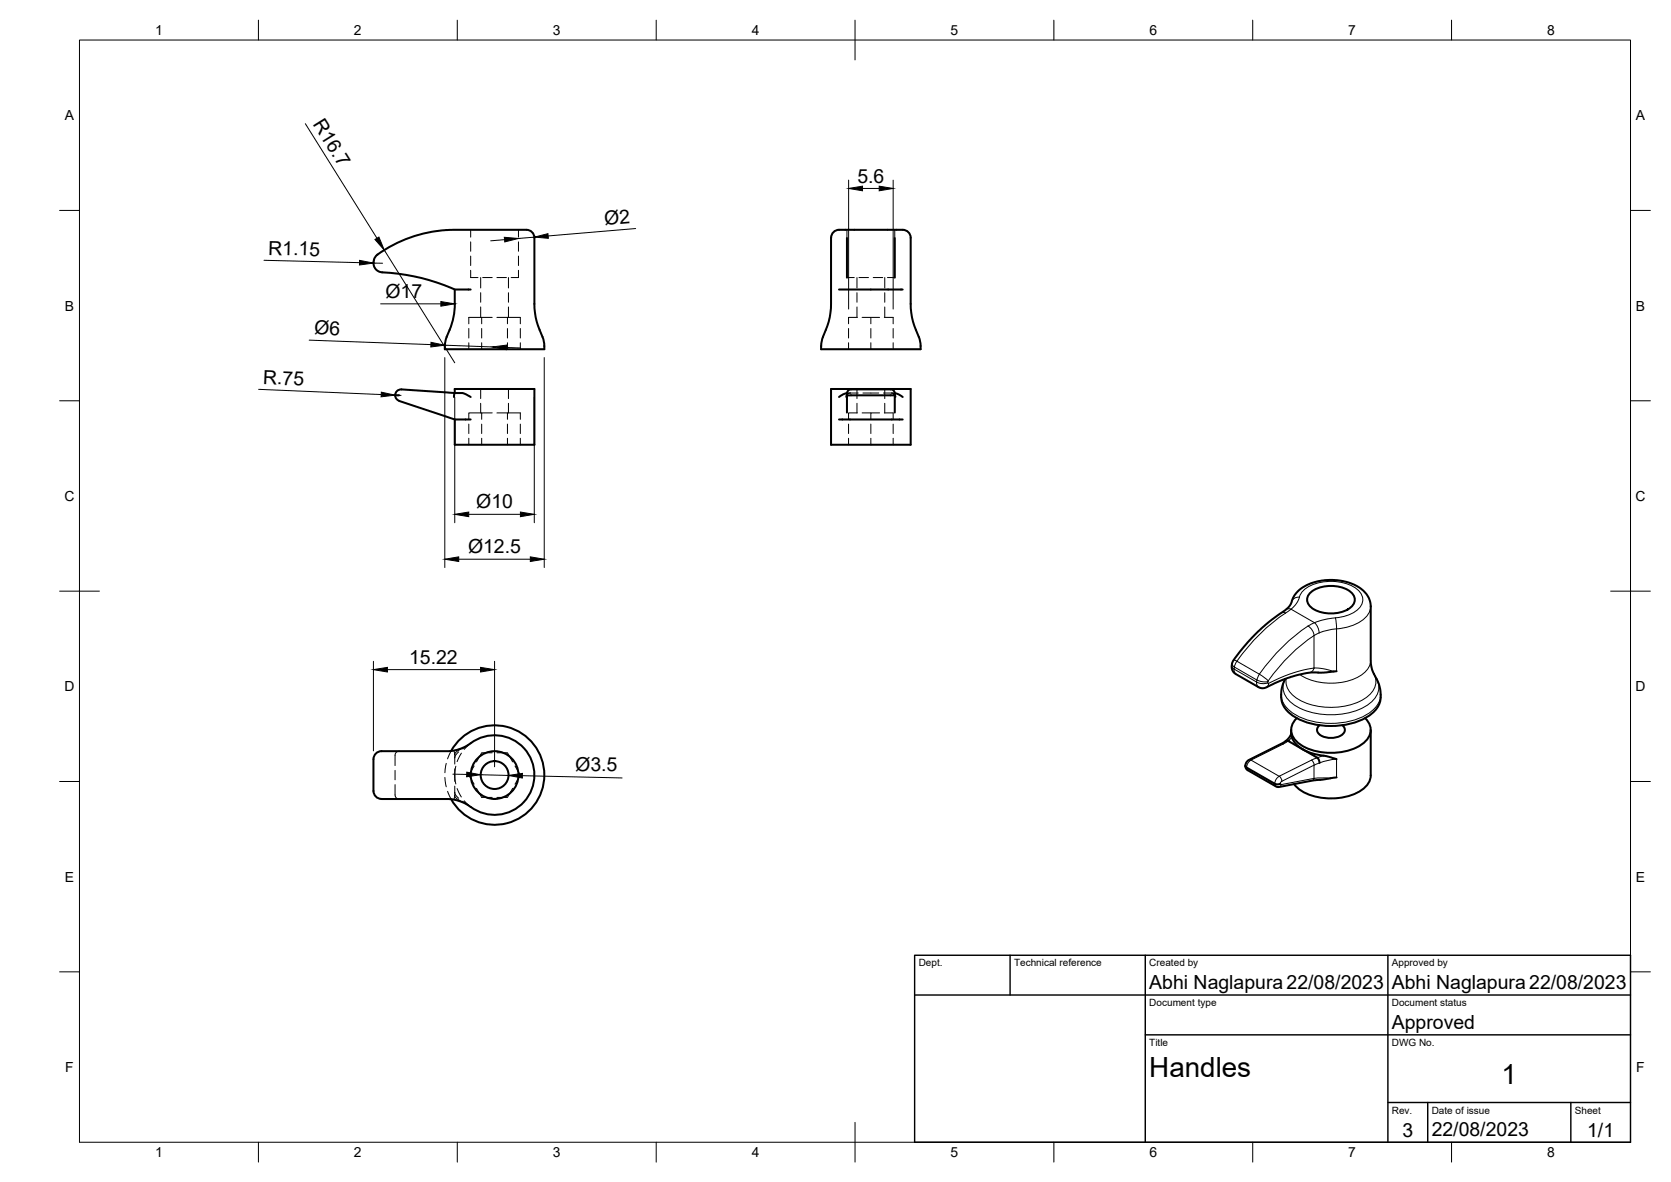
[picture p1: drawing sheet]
<svg xmlns="http://www.w3.org/2000/svg" width="420mm" height="297mm" viewBox="0 0 420 297" stroke-linecap="round" stroke-linejoin="round" font-family="sans-serif">
<!-- layer: Visible -->
<g fill="none" stroke="#000" stroke-width=".51">
<path d="M213 59.8v10M225 59.8v10M114.3 72.8l.1 3.5a17 17 0 0 1-1.3 6.6M118.3 72.8h-3.9a51.7 51.7 0 0 0-19-4.5 2.51 2.51 0 0 1-.5-4.3 36.1 36.1 0 0 1 23-6.3h13.5a2.66 2.66 0 0 1 2.9 1.5l.1 18.3 .5 3.3 1.5 3.9M211 72.8h16M99.3 99.3h1.1M112.3 84.6l-.4 2.3M113.1 82.9l-.8 1.8M114.3 98.8v-1h20.1v14h-20.1v-6.4M114.3 98.8l-13.4-.9a1.47 1.47 0 0 0-1.5 1.1 1.47 1.47 0 0 0 1 1.7M114.3 98.8l-.2 1M114.3 98.8h2.1l1.9 1"/>
<path d="M136.4 84.6l.4 1.4 .1 1.8h-25.1v-.8M206.9 84.7l1.5-3.9 .5-3.3 .1-17.8a2.26 2.26 0 0 1 2.8-2h14.3a2.59 2.59 0 0 1 2.8 1.5l.1 18.3 .6 3.3 1.4 3.9M206.9 84.6l-.4 2.3M209 97.8h20v14h-20zM213 99.2l-.2 .6M213 98.9v.4M214 97.9h10M214 97.8a1.28 1.28 0 0 0-1.1 1l-1 .3-.9 .7M224 97.8a1.23 1.23 0 0 1 1.1 1l.9 .3 1 .7M225 98.9a.45 .45 0 0 1-.2 .5 .45 .45 0 0 1-.5-.1h-11.3v4.4M225 99.2l.1 .6M225 99.3v4.4"/>
<path d="M231 84.6l.4 1.4 .1 1.8h-25v-.8M100.4 100.8l13.9 4.6M114.3 105.4h4M211 105.4h16M329.7 148.7a8.9 8.9 0 0 1 9.9 0 2.49 2.49 0 0 1 1 2.5 2.49 2.49 0 0 1-1.7 2 9.1 9.1 0 0 1-9.2-.5 2.36 2.36 0 0 1 0-4zM335.4 168.7l-2.6 .3h-2.9l-2.6 .4-3.6 1-3.5 1.4a5.2 5.2 0 0 1-2.9 1.1l-.7-.1-6.3-3.7-.5-1v-1.4a43.4 43.4 0 0 1 13.3-13.3l.1-.1a4.9 4.9 0 0 0 2-3.1l1.2-1.7 2-1.4 2.1-.8 2.5-.5h3.1l2.3 .4 2.1 .7 2 1.3a5.4 5.4 0 0 1 2.2 4.1v14.4l.3 1.6 1.2 2.4a8.8 8.8 0 0 1 1 4.5 6.4 6.4 0 0 1-4.2 5.4 19.5 19.5 0 0 1-17.7-.6 6.5 6.5 0 0 1-2.9-7.5l.8-1.9M336.1 168.7h-.7M94.5 189.4l.9-.6h.5h17.3a11.1 11.1 0 0 0 6.1-2.7 10 10 0 0 1 13.2 2.9 10 10 0 0 1-1.5 13.3 10 10 0 0 1-13.4 0 9.5 9.5 0 0 0-5.2-1.5h-16.5a2.04 2.04 0 0 1-2-2v-8l.1-.6zM113.4 188.7a12.5 12.5 0 0 1 18.9-3.5 12.5 12.5 0 0 1 0 19.2 12.5 12.5 0 0 1-18.9-3.6M313.1 192.5l.2 .6 .4 .5 7.6 4.2 8.8-1.7 6-.7M324.6 183.4l.1 1.5a5.6 5.6 0 0 0 3.4 3.7 18.3 18.3 0 0 0 5.1 1.4l2.9 .8M324.6 184.5l-.6 1-.7 .8"/>
<path d="M326.1 180.5a3.8 3.8 0 0 0 .2 6.1 14.7 14.7 0 0 0 16.7 0 3.8 3.8 0 0 0 .2-6.1M331.8 191.7l-.2-.7-.4-.6-7.5-4.3-9.7 4.9a1.25 1.25 0 0 0-.6 1.9l7.3 4.1 .6 .1 .6-.2M331.8 182.3a1.49 1.49 0 0 0-.6 1.5 1.49 1.49 0 0 0 1.1 1.1 5.1 5.1 0 0 0 5.6-.7 1.34 1.34 0 0 0-.4-1.9M344.7 183.4v11.5a5.9 5.9 0 0 1-4.6 4.8 15.3 15.3 0 0 1-13.5-1.4l-1.2-1.3"/>
<circle cx="124.4" cy="194.8" r="3.5"/>
<circle cx="124.4" cy="194.8" r="6"/>
</g>
<!-- layer: Hidden -->
<g fill="none" stroke="#000" stroke-width=".25">
<path d="M118.3 57.7v1.9M130.4 57.7v1.9M213 57.7v2.1M225 57.7v2.1M118.3 67.9v1.9h1.9M118.3 60.8v2.3M118.3 64.4v2.3M120.9 69.8v2.6M120.9 73.6v2.4M120.9 77.1v2.7M121.1 79.8h2.7M121.4 69.8h2.4"/>
<path d="M124.9 69.8h2.4M124.9 79.8h2.7M127.8 69.8v2.6M127.8 73.6v2.4M127.8 77.1v2.7M130.4 67.9v1.9h-1.9M130.4 60.8v2.3M130.4 64.4v2.3M213 69.8h1.8M215.5 69.8v2.6M215.5 73.6v2.4M215.5 77.1v2.7"/>
<path d="M215.6 79.8h-2.2v1.6M216 69.8h2.4M216.8 79.8h4.4M219 79.8v1.6M219.6 69.8h2.4M222.4 79.8h2.2v1.6M222.5 69.8v2.6M222.5 73.6v2.4M222.5 77.1v2.7M223.1 69.8h1.9M99.3 99.3h1.1M117.9 81.4v-1.6h3.2v1.6"/>
<path d="M117.9 82.6v2.3M117.9 86.1v1.7M120.9 97.8v2.4M121.1 82.6v2.3M121.1 86.1v1.7M127.6 81.4v-1.6h3.2v1.6M127.6 82.6v2.3M127.6 86.1v1.7M127.8 97.8v2.4M130.8 82.6v2.3M130.8 86.1v1.7M213.4 82.6v2.3"/>
<path d="M213.4 86.1v1.7M213.4 98.8l-.3 .4-.1 .4M213.8 98.8h-.8M213.8 98.8l-.5 .1-.3 .3M213.8 98.8h2M215.5 97.8v2.4M217 98.8h4M219 82.6v2.3M219 86.1v1.7M222.1 98.8h2M222.5 97.8v2.4M224.1 98.8l.5 .1 .4 .3"/>
<path d="M224.2 98.8h.8M224.5 98.8l.4 .4 .1 .4M224.6 82.6v2.3M224.6 86.1v1.7M117.9 106.6v2.4M117.9 110.1v1.7M120.9 101.4v2.4M121.1 103.8h-3.2v1.6M121.1 106.6v2.4M121.1 110.1v1.7M123.8 103.8h-2.7v1.6M124.9 103.8h2.7"/>
<path d="M127.6 105.4v-1.6h3.2v1.6M127.6 106.6v2.4M127.6 110.1v1.7M127.8 101.4v2.4M130.8 106.6v2.4M130.8 110.1v1.7M213.4 106.6v2.4M213.4 110.1v1.7M215.5 101.4v2.4M215.6 103.8h-2.2v1.6M216.8 103.8h2.2M219 106.6v2.4"/>
<path d="M219 110.1v1.7M221.2 103.8h-2.2v1.6M222.4 103.8h2.2v1.6M222.5 101.4v2.4M224.6 106.6v2.4M224.6 110.1v1.7M99.3 197.2v2.6a1.01 1.01 0 0 0 1.1 1M99.3 193.6v2.4M100.4 188.8a1.01 1.01 0 0 0-1.1 1v2.6M111.9 195.4l.3 2.3M112.2 191.8l-.3 2.4M112.5 198.9l.9 1.9"/>
<path d="M113.4 188.7l-.9 2M114.1 188.6l.2 1M114.3 199.1l.3 .8 .7 .7M114.3 199.9l-.2 1M114.3 197.6l.1 2.6 .6 .6 2.1 1.2M114.3 193.2v3.1M114.6 192.5l-.3 2.3 .3 2.2M114.9 198.2l1.1 2.1M115.3 188.9l-.8 1-.2 .5M116 189.3l-1.1 2.1M117.1 187.6l-2.1 1.2-.6 .5-.1 2.7M117.8 187.2l-1.5 1"/>
<path d="M118.3 186.8l-1.6 1.5M119.2 192.5l-1.3 2.3 1.3 2.3M119.8 198.1l1.3 2.3h2.7M123.8 189.2h-2.7l-1.3 2.3M124.9 189.2h2.7l1.3 2.3M128.9 198.1l-1.3 2.3h-2.7M129.5 192.5l1.3 2.3-1.3 2.3M116.3 201.3l1.5 1.1M116.7 201.2l1.6 1.6"/>
</g>
<!-- layer: Visible Narrow -->
<g fill="none" stroke="#000" stroke-width=".25">
<path d="M322.2 154l.5-.1 .5 .2M323.3 154.1a46.6 46.6 0 0 0-12.3 12.1M324.6 153.1l5.9 3.4-.2 .1a37 37 0 0 0-11.9 10.5l-1.7 2.3M324.6 153.1l-1.4 1M324.6 153.1l-.7-.1-.5 .2M326.7 150.1a6.7 6.7 0 0 1 5.9-3.9 11.1 11.1 0 0 1 9.1 2.3 3.2 3.2 0 0 1-.9 5.1 10.2 10.2 0 0 1-5 1.7M326.7 150.1l-.7 1.5-1.4 1.5M326.7 150.1a1.79 1.79 0 0 0-1.9 1.1M328.9 157.3l1 1.1 .5 1.3M330.4 159.7v8.2M330.4 159.7a43.8 43.8 0 0 0-11.5 11.4M331.7 159.1l-1.3 .6"/>
<path d="M335.8 155.3l-2.4 .3-2.9 .9 .8 1.1 .4 1.5 1.8-.6 2.6-.5M335.8 155.3l.3 2.7M336.1 158.1v10.6M344.7 152.3a5.3 5.3 0 0 1-3.9 4.6 14.5 14.5 0 0 1-4.7 1.1M309.7 167.3l.2 .5 .4 .3M309.8 166.8l.1 .4 .5 .4M310.2 165.9l.8 .3M310.3 168.1l5.7 3.3M310.3 168.1a1.25 1.25 0 0 0 .5 1.3M310.4 167.6l5.6 3.3M311 166.2l5.7 3.2M311 166.2l-.5 1-.2 .9"/>
<path d="M316 171.4l1.4 .4 1.4-.2 .2 .1M316 171.4a1.25 1.25 0 0 0 .4 1.3M316 170.9l1.4 .4h1.4M316 170.9v.5M316.7 169.4l2.2 1.7M316.7 169.4l-.7 1.5M318.8 171.3v.3M318.9 171.1l-.1 .2M319 171.7l-.2 .6-.3 .4M322.2 174.6a6.4 6.4 0 0 0 4.2 5.4 19.5 19.5 0 0 0 17.6-.6 6 6 0 0 0 3.2-4.8M323.1 170.7a4.6 4.6 0 0 0 1.6 5.9 18.2 18.2 0 0 0 17 1.7 7.1 7.1 0 0 0 5-5.3l-.2-1.6-.3-.7M330.4 167.9l2.3 .1 2.7 .7"/>
<path d="M330.4 167.9a35.3 35.3 0 0 0-11.4 3.8M330.4 167.9l-.5 .9-.6 .2M344.7 165.9a5.9 5.9 0 0 1-4.5 4.8 15.5 15.5 0 0 1-13.4-1.2M345.5 169.3a4.5 4.5 0 0 1-1.8 5.9 17.2 17.2 0 0 1-17.6 .3 5.1 5.1 0 0 1-2.7-5M314.1 191h.5M314.6 191a1.84 1.84 0 0 0-.9 2.5M314.6 191l7 4.1 8.1-4.1M322.2 197.2l-.6 .5M322.2 197.2l-.3-.3 .3-.5a.94 .94 0 0 0-.6-1.3 1.85 1.85 0 0 0-.8 2.5M322.2 186.9l.5 .1M322.7 187l-8.1 4M324.8 185.3l-.9 .9-1.2 .8"/>
<path d="M329.8 191l.4 .6 .2 .7M330.4 192.3v3.3M330.4 192.3l-8.1 4M330.4 195.6l-8.2 1.6M330.4 195.6l-.5 .6M330.4 192.3l3.1-1.1 2.6-.4v4.6M331.2 190.4l-1.4 .6M332.8 189.9l-1.5 .5M334.6 195.6h-4.2"/>
</g>
<!-- layer: Visible -->
<circle cx="323.9" cy="186.2" r=".25" fill="#000"/>
<!-- layer: BORDER -->
<g fill="none" stroke="#000" stroke-width=".25">
<path d="M20 10.1h390v276.9h-390zM65 5.1v5M115 5.1v5M165 5.1v5M215 5.1v10M265 5.1v5M315 5.1v5M365 5.1v5M15 52.9h5M410 52.9h5M15 100.7h5M410 100.7h5"/>
<path d="M15 148.6h10M405 148.6h10M15 196.4h5M410 196.4h5M15 244.2h5M410 244.2h5M65 287v5M115 287v5M165 287v5M215 282.1v9.9M265 287v5M315 287v5"/>
<path d="M365 287v5"/>
</g>
<!-- layer: TITLEBLOCK -->
<path d="M230 240.1h180v46.9h-180zM230 250h180M254 240.1v9.9M288 240.1v46.9M349 240.1v46.9M288 260.1h122M349 277.1h61M359 277.1v9.9M395 277.1v9.9" fill="none" stroke="#000" stroke-width=".36"/>
<!-- layer: FD_Dimensions -->
<g fill="none" stroke="#000" stroke-width=".25">
<path d="M76.8 31.1l18 28.8M134.3 59.6l-4 .3M159.8 57.4l-22 1.9M213.4 45.3v32.4M216.9 47.4h4.2M224.6 45.3v32.4M66.4 65.4l24 .6M93.9 66.1l2.3 .1M95.7 76.4h15.1M96.6 62.9l17.7 28.3M126.9 60.2l-3.5 .3M65 97.8l30.8 1.4"/>
<path d="M77.7 85.5l30.7 1.1M99.4 99.3l1.4 .1M111.8 89.9v52.7M111.8 86.7l12 .5M114.3 99.9v31.5M127.3 87.3l3.5 .1M134.3 99.9v31.5M136.8 89.9v52.7M117.9 129.3h13M115.3 140.5h18M93.9 166.2v22.5M97.4 168.3h23.4"/>
<path d="M124.4 166.2v26.5M113.9 194.5l3.4 .1M120.8 194.7l7 .2M131.3 194.9l25.1 .6"/>
</g>
<g fill="#000" stroke="#000" stroke-width=".25">
<path d="M94.3 60.2l1-.6 1.3 3.3zM126.8 59.6l3.5 .3-3.4 .9zM134.3 59.6l3.5-.9 .1 1.2zM213.4 47.4l3.5-.6v1.1zM221.1 46.8l3.5 .6-3.5 .5zM90.4 65.4l3.5 .7-3.5 .5zM110.8 75.8l3.5 .6-3.5 .5zM95.9 98.6l3.5 .7-3.6 .4zM108.4 86l3.4 .7-3.5 .5zM123.8 87.2l3.6-.5-.1 1.2zM111.8 140.5l3.5-.6v1.2zM114.3 129.3l3.6-.6v1.1z"/>
<path d="M130.9 128.7l3.4 .6-3.4 .5zM133.3 139.9l3.5 .6-3.5 .6zM93.9 168.3l3.5-.6v1.2zM120.8 167.7l3.6 .6-3.6 .6zM117.4 194l3.4 .7-3.5 .5zM127.8 194.9l3.6-.5-.1 1.1z"/>
</g>
<g font-size="7">
<text x="289" y="270.6">Handles</text>
<text x="377.5" y="272.3">1</text>
</g>
<g font-size="4.9">
<text x="78.5" y="31.2" transform="rotate(58 78.5 31.2)">R16.7</text>
<text x="215.6" y="45.9">5.6</text>
<text x="152.1" y="56.5" transform="rotate(-5 152.1 56.5)">Ø2</text>
<text x="67.4" y="64" transform="rotate(1 67.4 64)">R1.15</text>
<text x="96.9" y="74.8">Ø17</text>
<text x="79" y="84" transform="rotate(2 79 84)">Ø6</text>
<text x="66.1" y="96.4" transform="rotate(2 66.1 96.4)">R.75</text>
<text x="119.7" y="127.7">Ø10</text>
<text x="117.7" y="139">Ø12.5</text>
<text x="102.9" y="166.8">15.22</text>
<text x="144.7" y="193.7" transform="rotate(1 144.7 193.7)">Ø3.5</text>
<text x="289" y="248.5">Abhi Naglapura22/08/2023</text>
<text x="350" y="248.5">Abhi Naglapura 22/08/2023</text>
<text x="350" y="258.6">Approved</text>
<text x="352.6" y="285.7">3</text>
<text x="360" y="285.5">22/08/2023</text>
<text x="399.1" y="285.7">1/1</text>
</g>
<g font-size="3.5">
<text x="39" y="8.8">1</text>
<text x="89" y="8.8">2</text>
<text x="139" y="8.8">3</text>
<text x="189" y="8.8">4</text>
<text x="239" y="8.8">5</text>
<text x="289" y="8.8">6</text>
<text x="339" y="8.8">7</text>
<text x="389" y="8.8">8</text>
<text x="16.3" y="30.2">A</text>
<text x="411.3" y="30.2">A</text>
<text x="16.3" y="78">B</text>
<text x="411.3" y="78">B</text>
<text x="16.2" y="125.9">C</text>
<text x="411.2" y="125.9">C</text>
<text x="16.2" y="173.7">D</text>
<text x="411.2" y="173.7">D</text>
<text x="16.3" y="221.6">E</text>
<text x="411.3" y="221.6">E</text>
<text x="16.4" y="269.4">F</text>
<text x="411.4" y="269.4">F</text>
<text x="39" y="290.8">1</text>
<text x="89" y="290.8">2</text>
<text x="139" y="290.8">3</text>
<text x="189" y="290.8">4</text>
<text x="239" y="290.8">5</text>
<text x="289" y="290.8">6</text>
<text x="339" y="290.8">7</text>
<text x="389" y="290.8">8</text>
</g>
<g font-size="2.5">
<text x="231" y="242.9">Dept.</text>
<text x="255" y="242.9">Technical reference</text>
<text x="289" y="242.9">Created by</text>
<text x="350" y="242.9">Approved by</text>
<text x="289" y="252.8">Document type</text>
<text x="350" y="252.8">Document status</text>
<text x="289" y="262.9">Title</text>
<text x="350" y="262.9">DWG No.</text>
<text x="350" y="279.9">Rev.</text>
<text x="360" y="279.9">Date of issue</text>
<text x="396" y="279.9">Sheet</text>
</g>
</svg>
